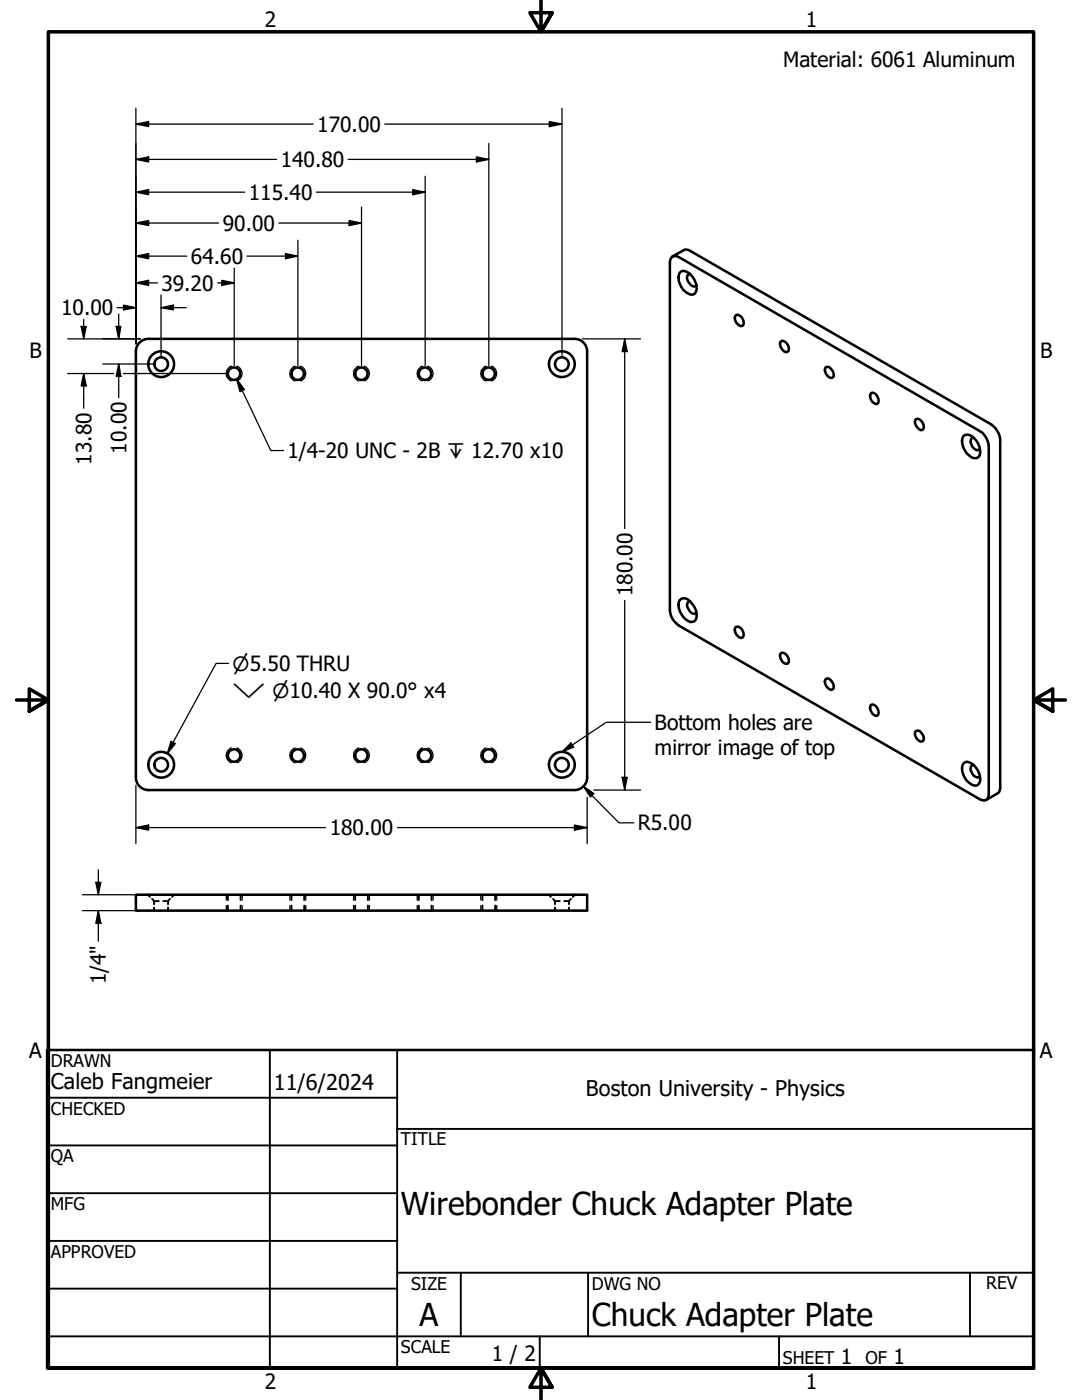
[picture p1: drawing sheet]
<svg xmlns="http://www.w3.org/2000/svg" width="216mm" height="279mm" viewBox="0 0 216 279" stroke-linecap="round" stroke-linejoin="round" font-family="sans-serif">
<!-- layer: Visible (ANSI) -->
<g fill="none" stroke="#000" stroke-width=".51">
<path d="M134.2 51.2l.8-.1 .4 .2 60.1 34.7a3.9 3.9 0 0 1 1.8 3.1v69.4a1.08 1.08 0 0 1-.5 1.1 1.08 1.08 0 0 1-1.3-.1l-60.1-34.7a3.9 3.9 0 0 1-1.7-3.1v-69.3v-.5zM134.2 51.2l2.6-1.4 .9 .2 60.1 34.7a4.4 4.4 0 0 1 1.8 3.1v69.4l-.3 .9-2.5 1.5M135.6 54.4a1.13 1.13 0 0 1 1.8 0 3.7 3.7 0 0 1 1.5 3.8 .97 .97 0 0 1-1.5 .4 3.4 3.4 0 0 1-1.8-4.2zM137.7 54.7h-.3a1.14 1.14 0 0 0 .1 1.8 1.04 1.04 0 0 0 1.3 .6l.2-.2M27.1 70.2v85a2.51 2.51 0 0 0 2.5 2.5h85a2.51 2.51 0 0 0 2.6-2.5v-85M27.1 70.1a2.51 2.51 0 0 1 2.5-2.5h85a2.51 2.51 0 0 1 2.6 2.5M146.9 62.9a1.43 1.43 0 0 1 1.2 2.1 1.43 1.43 0 0 1-1.2-2.1zM155.7 68.3l.2-.2a1.43 1.43 0 0 1 1.3 2.1 1.52 1.52 0 0 1-1.5-1.9zM164.8 73.2a1.46 1.46 0 0 1 1.3 2.2 1.43 1.43 0 0 1-1.3-2.2zM173.9 78.4a1.43 1.43 0 0 1 1.2 2.2 1.43 1.43 0 0 1-1.2-2.2zM182.6 83.8l.2-.2a1.43 1.43 0 0 1 1.3 2.2 1.11 1.11 0 0 1-1.3-.8l-.2-.8zM192.2 87.1a1.43 1.43 0 0 1 2.2 .3 3.5 3.5 0 0 1 1.1 3.5 1.19 1.19 0 0 1-2.1 0 3.4 3.4 0 0 1-1.2-3.8z"/>
<path d="M194.2 87.4h-.2a1.01 1.01 0 0 0-.1 1.4 1.35 1.35 0 0 0 1.4 1l.2-.3M135.6 119.8a1.32 1.32 0 0 1 2.2 .3 3.1 3.1 0 0 1 .8 3.9 1.37 1.37 0 0 1-1.8-.4 3.4 3.4 0 0 1-1.2-3.8zM137.7 120a.72 .72 0 0 0-.6 1 2.08 2.08 0 0 0 1.4 1.5l.3-.1 .2-.2M146.7 125.3l.2-.2a1.43 1.43 0 0 1 1.2 2.2 1.51 1.51 0 0 1-1.4-2zM155.7 130.5l.2-.2a1.43 1.43 0 0 1 1.3 2.2 1.52 1.52 0 0 1-1.5-2zM164.8 135.4a1.46 1.46 0 0 1 1.3 2.2 1.43 1.43 0 0 1-1.3-2.2zM173.7 140.8l.2-.1a1.43 1.43 0 0 1 1.2 2.1 1.41 1.41 0 0 1-1.5-1.6zM182.8 145.9a.98 .98 0 0 1 1.3 .7 1.06 1.06 0 0 1 0 1.4 1.4 1.4 0 0 1-1.3-2.1zM192.2 152.4a1.13 1.13 0 0 1 1.7 0 3.7 3.7 0 0 1 1.6 3.8 .97 .97 0 0 1-1.6 .4 3.4 3.4 0 0 1-1.7-4.2zM194.2 152.7h-.2a1.01 1.01 0 0 0-.1 1.4 1.53 1.53 0 0 0 1.2 1.1l.4-.3M27.1 178.6h90.1v3.1h-90.1z"/>
<circle cx="32.2" cy="72.7" r="1.37"/>
<circle cx="32.2" cy="72.7" r="2.57"/>
<circle cx="46.7" cy="74.6" r="1.24"/>
<circle cx="59.4" cy="74.6" r="1.24"/>
<circle cx="72.1" cy="74.6" r="1.24"/>
<circle cx="84.8" cy="74.6" r="1.24"/>
<circle cx="97.5" cy="74.6" r="1.24"/>
<circle cx="112.1" cy="72.7" r="1.37"/>
<circle cx="112.1" cy="72.7" r="2.57"/>
<circle cx="32.2" cy="152.6" r="1.37"/>
<circle cx="32.2" cy="152.6" r="2.57"/>
<circle cx="46.7" cy="150.8" r="1.24"/>
<circle cx="59.4" cy="150.8" r="1.24"/>
<circle cx="72.1" cy="150.8" r="1.24"/>
<circle cx="84.8" cy="150.8" r="1.24"/>
<circle cx="97.5" cy="150.8" r="1.24"/>
<circle cx="112.1" cy="152.6" r="1.37"/>
<circle cx="112.1" cy="152.6" r="2.57"/>
</g>
<!-- layer: Hidden Narrow (ANSI) -->
<g fill="none" stroke="#000" stroke-width=".25">
<path d="M46.2 73.1a1.53 1.53 0 0 0-1.1 1.4 1.53 1.53 0 0 0 1.1 1.5M47.2 73.1a1.53 1.53 0 0 1 1.1 1.4 1.53 1.53 0 0 1-1.1 1.5M58.9 73.1a1.53 1.53 0 0 0-1.1 1.4 1.53 1.53 0 0 0 1.1 1.5M59.9 73.1a1.53 1.53 0 0 1 1.1 1.4 1.53 1.53 0 0 1-1.1 1.5M71.6 73.1a1.53 1.53 0 0 0-1.1 1.4 1.53 1.53 0 0 0 1.1 1.5M72.6 73.1a1.53 1.53 0 0 1 1.1 1.4 1.53 1.53 0 0 1-1.1 1.5M84.3 73.1a1.53 1.53 0 0 0-1.1 1.4 1.53 1.53 0 0 0 1.1 1.5M85.3 73.1a1.53 1.53 0 0 1 1.1 1.4 1.53 1.53 0 0 1-1.1 1.5M97 73.1a1.53 1.53 0 0 0-1.1 1.4 1.53 1.53 0 0 0 1.1 1.5M98 73.1a1.53 1.53 0 0 1 1.1 1.4 1.53 1.53 0 0 1-1.1 1.5M46.2 149.3a1.53 1.53 0 0 0-1.1 1.4 1.53 1.53 0 0 0 1.1 1.5M47.2 149.3a1.53 1.53 0 0 1 1.1 1.4 1.53 1.53 0 0 1-1.1 1.5"/>
<path d="M58.9 149.3a1.53 1.53 0 0 0-1.1 1.4 1.53 1.53 0 0 0 1.1 1.5M59.9 149.3a1.53 1.53 0 0 1 1.1 1.4 1.53 1.53 0 0 1-1.1 1.5M71.6 149.3a1.53 1.53 0 0 0-1.1 1.4 1.53 1.53 0 0 0 1.1 1.5M72.6 149.3a1.53 1.53 0 0 1 1.1 1.4 1.53 1.53 0 0 1-1.1 1.5M84.3 149.3a1.53 1.53 0 0 0-1.1 1.4 1.53 1.53 0 0 0 1.1 1.5M85.3 149.3a1.53 1.53 0 0 1 1.1 1.4 1.53 1.53 0 0 1-1.1 1.5M97 149.3a1.53 1.53 0 0 0-1.1 1.4 1.53 1.53 0 0 0 1.1 1.5M98 149.3a1.53 1.53 0 0 1 1.1 1.4 1.53 1.53 0 0 1-1.1 1.5M45.1 178.6v1M48.3 178.6v1M57.8 178.6v1M61 178.6v1"/>
<path d="M70.5 178.6v1M73.7 178.6v1M83.2 178.6v1M86.4 178.6v1M95.9 178.6v1M99.1 178.6v1M45.1 180.7v1M48.3 180.7v1M57.8 180.7v1M61 180.7v1M70.5 180.7v1M73.7 180.7v1"/>
<path d="M83.2 180.7v1M86.4 180.7v1M95.9 180.7v1M99.1 180.7v1"/>
</g>
<!-- layer: Hidden (ANSI) -->
<g fill="none" stroke="#000" stroke-width=".38">
<path d="M29.5 178.6l.4 .4M30.4 179.4l.3 .4M30.7 179.8h1M30.7 179.8v.7M32.6 179.8h.9M33.5 179.8v.7M33.9 179.4l-.4 .4M34.7 178.6l-.3 .4M45.5 178.6v1M48 178.6v1M58.2 178.6v1M60.7 178.6v1"/>
<path d="M70.9 178.6v1M73.4 178.6v1M83.6 178.6v1M86.1 178.6v1M96.3 178.6v1M98.8 178.6v1M109.5 178.6l.4 .4M110.4 179.4l.3 .4M110.7 179.8h1M110.7 179.8v.7M112.6 179.8h.9M113.5 179.8v.7"/>
<path d="M113.9 179.4l-.4 .4M114.7 178.6l-.4 .4M30.7 181.1v.6M33.5 181.1v.6M45.5 180.7v1M48 180.7v1M58.2 180.7v1M60.7 180.7v1M70.9 180.7v1M73.4 180.7v1M83.6 180.7v1M86.1 180.7v1"/>
<path d="M96.3 180.7v1M98.8 180.7v1M110.7 181.1v.6M113.5 181.1v.6"/>
</g>
<!-- layer: Border (ANSI) -->
<path d="M107.9 0v6.4l-2.2-3.9h4.5l-2.3 3.9 2.3-3.9M3.3 139.7h6.4l-3.9-2.2v4.4l3.9-2.2-3.9 2.2M212.6 139.7h-6.4l3.9-2.2v4.4l-3.9-2.2 3.9 2.2M9.7 273v-266.6h196.5v266.6h-196.5h196.5M110.2 276.9l-2.3-3.9 2.3 3.9h-4.5l2.2-3.9v6.4" fill="none" stroke="#000" stroke-width=".7"/>
<!-- layer: Title (ANSI) -->
<g fill="none" stroke="#000" stroke-width=".38">
<path d="M9.4 219.1h69.8M53.8 209.5v63.5M79.2 209.5v63.5M9.4 228.6h69.8M9.4 238.1h69.8M79.2 225.3h127M9.4 247.6h69.8M9.4 257.2h69.8M79.2 254h127M91.9 254v12.7M117.3 254v12.7M193.5 254v12.7"/>
<path d="M9.4 266.7h196.8M107.7 266.7v6.3M155.4 266.7v6.3"/>
</g>
<path d="M9.4 209.5h196.8v63.5h-196.8z" fill="none" stroke="#000" stroke-width=".51"/>
<!-- layer: Dimension (ANSI) -->
<g fill="none" stroke="#000" stroke-width=".25">
<path d="M27.1 38.4l2.6-.6v1.1zM27.1 31.8l2.6-.5v1zM27.1 24.8l2.6-.5v1zM27.1 21.6v47M27.1 38.4h21.7M27.1 31.8h28.1M27.1 24.8h35.4M63.1 38.4h21.7M69.5 31.8h28M76.8 24.8h35.3M82.4 37.8l2.4 .6-2.4 .5zM84.8 35.2v37.8"/>
<path d="M95.1 31.3l2.4 .5-2.4 .5zM97.5 28.6v44.4M109.6 24.3l2.5 .5-2.5 .5zM112.1 21.6v49.5M27.1 56.5l2.6-.6v1.1zM27.1 51.1l2.6-.5v1zM27.1 44.5l2.6-.5v1zM27.1 56.5h4.3M27.1 51.1h10.2M27.1 44.5h16.5M32.1 58.9v12.2M43.4 56.5h3.3"/>
<path d="M44.3 55.9l2.4 .6-2.4 .5zM46.7 53.5v19.5M49.3 51.1h10.1M55.6 44.5h16.5M57 50.6l2.4 .5-2.4 .5zM59.4 47.9v25.1M69.7 44l2.4 .5-2.4 .5zM72.1 41.3v31.7M13.5 67.6h14.5M13.5 74.5h9.2M16.2 65.2h1l-.5 2.4zM16.7 74.5l.5 2.5h-1z"/>
<path d="M16.7 63.8v3.8M16.7 74.5v7M20.5 72.6h10M23.2 65.2h.9l-.4 2.4zM23.4 61.4h3.7M23.7 72.6l.4 2.5h-.9zM23.7 62.7v4.9M23.7 72.6v6.8M24.6 60.9l2.5 .5-2.5 .4zM24.6 74.5h20.5M32.1 61.4l2.5-.5v.9zM32.1 61.4h5"/>
<path d="M116.2 67.6h11.6M124.7 67.6l.5 2.6h-1.1zM124.7 67.6v37.9M124.7 119.8v37.9M27.1 156.8v11.5M116.4 156.9l2.1 1.5-.7 .7zM116.4 156.9l7.1 7.3h3M117.2 159.1v9.2M118.5 157.7h9.3M124.1 155.1h1.1l-.5 2.6zM16.4 178.6h11.6M19.1 176.1h1l-.5 2.5z"/>
<path d="M19.6 173.6v5M27.1 165.2l2.6-.5v1zM27.1 165.2h37.9M79.3 165.2h37.9M114.6 164.7l2.6 .5-2.6 .5zM16.4 181.7h11.6M19.6 181.7l.5 2.6h-1zM19.6 181.7v6.1"/>
</g>
<g fill="#000">
<path d="M27.1 38.4l2.6-.6v1.1zM27.1 31.8l2.6-.5v1zM27.1 24.8l2.6-.5v1zM82.4 37.8l2.4 .6-2.4 .5zM95.1 31.3l2.4 .5-2.4 .5zM109.6 24.3l2.5 .5-2.5 .5zM27.1 56.5l2.6-.6v1.1zM27.1 51.1l2.6-.5v1zM27.1 44.5l2.6-.5v1zM44.3 55.9l2.4 .6-2.4 .5zM57 50.6l2.4 .5-2.4 .5zM69.7 44l2.4 .5-2.4 .5z"/>
<path d="M16.2 65.2h1l-.5 2.4zM16.7 74.5l.5 2.5h-1zM23.2 65.2h.9l-.4 2.4zM23.7 72.6l.4 2.5h-.9zM24.6 60.9l2.5 .5-2.5 .4zM32.1 61.4l2.5-.5v.9zM124.7 67.6l.5 2.6h-1.1zM116.4 156.9l2.1 1.5-.7 .7zM124.1 155.1h1.1l-.5 2.6zM19.1 176.1h1l-.5 2.5zM27.1 165.2l2.6-.5v1zM114.6 164.7l2.6 .5-2.6 .5z"/>
<path d="M19.6 181.7l.5 2.6h-1z"/>
</g>
<!-- layer: Symbol (ANSI) -->
<path d="M47.2 75.7l1.6 2-.9 .5zM47.2 75.7l6.8 14.2h2.6M45.6 132.4h-2.5l-9.7 18M34.1 148l.9 .4-1.6 2zM112.1 150.1l1.8-1.8 .6 .8zM129.9 144.1h-8.9l-8.9 6" fill="none" stroke="#000" stroke-width=".25"/>
<path d="M47.2 75.7l1.6 2-.9 .5zM34.1 148l.9 .4-1.6 2zM112.1 150.1l1.8-1.8 .6 .8z" fill="#000"/>
<g font-size="6.3">
<text x="80" y="242.5">Wirebonder Chuck Adapter Plate</text>
<text x="83.7" y="264.5">A</text>
<text x="118.1" y="264.7">Chuck Adapter Plate</text>
</g>
<g font-size="4.3">
<text x="10.2" y="217.4">Caleb Fangmeier</text>
<text x="54.6" y="217.6">11/6/2024</text>
<text x="116.9" y="218.6">Boston University - Physics</text>
</g>
<g font-size="4.2">
<text x="52.8" y="5.3">2</text>
<text x="160.8" y="5.3">1</text>
<text x="156.3" y="13.3">Material: 6061 Aluminum</text>
<text x="63.3" y="26.3">170.00</text>
<text x="56" y="33.3">140.80</text>
<text x="49.7" y="39.9">115.40</text>
<text x="44.4" y="46">90.00</text>
<text x="38.1" y="52.6">64.60</text>
<text x="32.2" y="58">39.20</text>
<text x="12.2" y="62.9">10.00</text>
<text x="5.9" y="71.4">B</text>
<text x="207.6" y="71.4">B</text>
<text x="18.2" y="92.7" transform="rotate(-90 18.2 92.7)">13.80</text>
<text x="25.2" y="90.6" transform="rotate(-90 25.2 90.6)">10.00</text>
<text x="57.3" y="91.4">1/4-20 UNC - 2B ↧ 12.70 x10</text>
<text x="126.2" y="119" transform="rotate(-90 126.2 119)">180.00</text>
<text x="130.6" y="145.7">Bottom holes are</text>
<text x="130.6" y="150.7">mirror image of top</text>
<text x="65.8" y="166.7">180.00</text>
<text x="127.3" y="165.7">R5.00</text>
<text x="21.1" y="196.5" transform="rotate(-90 21.1 196.5)">1/4&quot;</text>
<text x="5.8" y="211.1">A</text>
<text x="207.5" y="211.1">A</text>
<text x="98.1" y="271.7">1 / 2</text>
<text x="167.8" y="272.2">1</text>
<text x="178.3" y="272.2">1</text>
<text x="52.8" y="277.1">2</text>
<text x="160.8" y="277.1">1</text>
</g>
<g font-size="3.9">
<text x="46.4" y="133.9">⌀5.50 THRU</text>
<text x="46.4" y="139.3">⌵ ⌀10.40 X 90.0° x4</text>
</g>
<g font-size="3.5">
<text x="10.2" y="212.9">DRAWN</text>
<text x="10.2" y="222.4">CHECKED</text>
<text x="10.2" y="232">QA</text>
<text x="80" y="228.6">TITLE</text>
<text x="10.2" y="241.5">MFG</text>
<text x="10.2" y="251">APPROVED</text>
<text x="82" y="257.4">SIZE</text>
<text x="118.1" y="257.4">DWG NO</text>
<text x="196.8" y="257.3">REV</text>
<text x="80" y="270.1">SCALE</text>
<text x="156.2" y="272.2">SHEET</text>
<text x="172.7" y="272.2">OF</text>
</g>
</svg>
